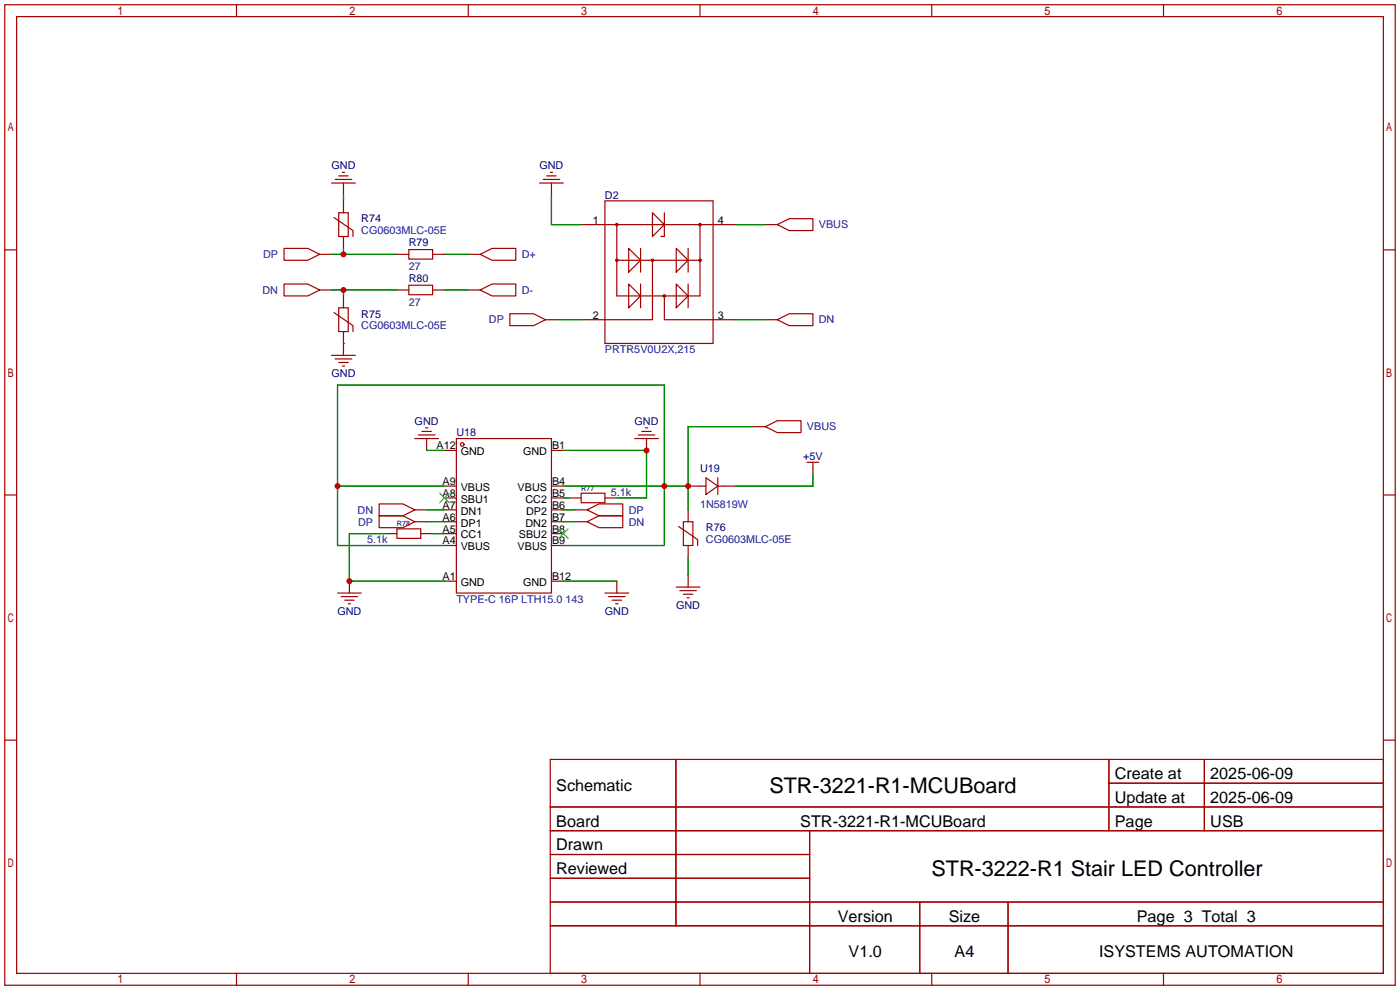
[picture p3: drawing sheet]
<svg xmlns="http://www.w3.org/2000/svg" width="299mm" height="212mm" viewBox="0 0 299 212" stroke-linecap="round" stroke-linejoin="round" font-family="sans-serif">
<g fill="none" stroke="#a10000" stroke-width=".25">
<path d="M1 1h297.2v209.6h-297.2zM3.6 3.6h292.1v204.4h-292.1zM50.5 1v2.6M100.1 1v2.6M149.6 1v2.6M199.1 1v2.6M248.7 1v2.6M70.9 39.1h5M71.6 38.4h3.6M72.4 37.6h2M73.2 36.8h.5M73.4 39.1v2.6"/>
<path d="M115.3 39.1h5.1M116.1 38.4h3.5M116.8 37.6h2.1M117.6 36.8h.5M117.9 39.1v2.6M1 53.4h2.6M60.7 53.1h5.1l2.5 1.3-2.5 1.2h-5.1zM68.3 54.4h2.6M71.4 46.5l4 2.8v1.2M72.4 45.5h2v5h-2zM73.4 42.9v2.6M73.4 50.5v2.6"/>
<path d="M84.8 54.4h2.6M87.4 53.3h5.1v2.1h-5.1zM92.5 54.4h2.5M100.1 54.4h2.5M102.6 54.4l2.6-1.3h5v2.5h-5zM124.2 48h33M129.3 42.9h23.1v30.5h-23.1zM131.8 48v15.2h17.8v-15.2M131.8 55.6h17.8M134.4 53.1l2.5 2.5-2.5 2.6zM136.9 53.1v5.1M139.4 45.5l2.6 2.5-2.6 2.5z"/>
<path d="M139.4 55.6v12.7h-15.2M142 45.5v5h-.8M144.5 53.1l2.6 2.5-2.6 2.6zM147.1 53.1v5.1M163.6 48h2.5M166.1 48l2.6-1.3h5v2.6h-5zM295.7 53.4h2.5M60.7 60.7h5.1l2.5 1.3-2.5 1.2h-5.1zM68.3 62h2.6M70.9 75.9h5M71.4 66.8l4 2.8v1.3M71.6 76.7h3.6"/>
<path d="M72.4 65.8h2v5.1h-2zM72.4 77.5h2M73.2 78.2h.5M73.4 63.2v2.6M73.4 70.9v5M84.8 62h2.6M87.4 61h5.1v2h-5.1zM92.5 62h2.5M100.1 62h2.5M102.6 62l2.6-1.3h5v2.5h-5zM109 67.1h5l2.6 1.2-2.6 1.3h-5zM116.6 68.3h2.5"/>
<path d="M134.4 60.7l2.5 2.5-2.5 2.6zM136.9 60.7v5.1M142 63.2v5.1h15.2M144.5 60.7l2.6 2.5-2.6 2.6zM147.1 60.7v5.1M163.6 68.3h2.5M166.1 68.3l2.6-1.2h5v2.5h-5zM88.6 93.7h5.1M89.4 93h3.6M90.2 92.2h2M90.9 91.4h.5M91.2 93.7v2.6"/>
<path d="M95 96.3h2.5M97.5 93.7h20.4v33h-20.4zM117.9 96.3h2.5M135.6 93.7h5.1M136.4 93h3.6M137.2 92.2h2M137.9 91.4h.5M138.2 93.7v2.6M161 91.2h2.6M163.6 91.2l2.5-1.3h5.1v2.6h-5.1zM172.5 98.8h2.5M173.7 98.8v2.5"/>
<path d="M1 105.8h2.6M81 107.7h5.1l2.5 1.3-2.5 1.2h-5.1zM81 110.2h5.1l2.5 1.3-2.5 1.3h-5.1zM82.3 114h2.5M84.8 113h5.1v2.1h-5.1zM88.6 109h2.6M88.6 111.5h2.6M89.9 114h2.6M95 103.9h2.5M95 106.4h2.5M95 109h2.5M95 111.5h2.5"/>
<path d="M95 114h2.5M95 116.6h2.5M117.9 103.9h2.5M117.9 106.4h2.5M117.9 109h2.5M117.9 111.5h2.5M117.9 114h2.5M117.9 116.6h2.5M121.7 106.4h2.5M122.9 109h2.6M122.9 111.5h2.6M124.2 105.4h5.1v2h-5.1z"/>
<path d="M125.5 109l2.5-1.3h5.1v2.5h-5.1zM125.5 111.5l2.5-1.3h5.1v2.6h-5.1zM129.3 106.4h2.5M145 112.5l4.1 2.8v1.3M146 111.5h2.1v5.1h-2.1zM147.1 103.9h3.8M147.1 109v2.5M147.1 116.6v2.5M150.9 102.1l2.5 1.8-2.5 1.8zM153.4 103.9h3.8M153.4 102.1v3.6M295.7 105.8h2.5"/>
<path d="M72.1 126.7h5.1M72.9 127.5h3.6M73.7 128.3h2M74.4 129h.5M74.7 124.2v2.5M95 124.2h2.5M117.9 124.2h2.5M129.3 126.7h5.1M130 127.5h3.6M130.8 128.3h2M131.6 129h.5M131.8 124.2v2.5"/>
<path d="M144.5 125.5h5.1M145.3 126.2h3.5M146 127h2.1M146.8 127.8h.5M147.1 122.9v2.6M1 158.2h2.6M295.7 158.2h2.5M117.6 162.3h178.1v45.7h-178.1zM117.6 172.5h178.1M117.6 177.5h178.1M144.5 162.3v35.6M173 177.5v30.5"/>
<path d="M237 162.3v15.2M237 167.4h58.7M257.4 162.3v15.2M117.6 182.6h55.4M117.6 192.8h178.1M117.6 187.7h55.4M117.6 197.9h178.1M196.6 192.8v15.2M215.4 192.8v15.2M50.5 208v2.6M100.1 208v2.6M149.6 208v2.6"/>
<path d="M199.1 208v2.6M248.7 208v2.6"/>
<circle cx="131.8" cy="48" r=".25"/>
<circle cx="131.8" cy="55.6" r=".25"/>
<circle cx="139.4" cy="55.6" r=".25"/>
<circle cx="149.6" cy="55.6" r=".25"/>
<circle cx="149.6" cy="48" r=".25"/>
<circle cx="142" cy="63.2" r=".25"/>
<circle cx="98.8" cy="95" r=".38"/>
</g>
<path d="M94 105.4l2 2M96 105.4l-2 2M119.4 113l2 2.1M121.4 113l-2 2.1" fill="none" stroke="#3c3" stroke-width=".25"/>
<g fill="none" stroke="#008700" stroke-width=".25">
<path d="M70.9 54.4h13.9M73.4 41.7v1.2M73.4 53.1v1.3M95 54.4h5.1M117.9 41.7v6.3h6.3M157.2 48h6.4M70.9 62h13.9M73.4 73.4h.1M73.4 62v1.2M95 62h5.1M119.1 68.3h5.1M157.2 68.3h6.4"/>
<path d="M91.2 96.3h3.8M120.4 96.3h17.8v10.1h-6.4M161 91.2h-13.9v17.8M72.1 103.9h22.9M82.3 114h-7.6v10.2h20.3M91.2 109h3.8M91.2 111.5h3.8M92.5 114h2.5M95 116.6h-22.9v-34.3h69.9v34.3h-21.6M120.4 103.9h26.7M120.4 106.4h1.3M120.4 109h2.5"/>
<path d="M120.4 111.5h2.5M147.1 119.1v3.8M173.7 101.3v2.6h-16.5M120.4 124.2h11.4"/>
</g>
<g fill="#c00">
<circle cx="147.1" cy="103.9" r=".63"/>
<circle cx="142" cy="103.9" r=".63"/>
<circle cx="72.1" cy="103.9" r=".63"/>
<circle cx="74.7" cy="124.2" r=".63"/>
<circle cx="138.2" cy="96.3" r=".63"/>
<circle cx="73.4" cy="54.4" r=".63"/>
<circle cx="73.4" cy="62" r=".63"/>
</g>
<g font-size="4.6">
<text x="164.4" y="169.4">STR-3221-R1-MCUBoard</text>
<text x="199.1" y="187.2">STR-3222-R1 Stair LED Controller</text>
</g>
<g font-size="3.5">
<text x="238.3" y="166.5">Create at</text>
<text x="258.7" y="166.5">2025-06-09</text>
<text x="118.9" y="169.1">Schematic</text>
<text x="238.3" y="171.6">Update at</text>
<text x="258.7" y="171.6">2025-06-09</text>
<text x="118.9" y="176.7">Board</text>
<text x="171" y="176.7">STR-3221-R1-MCUBoard</text>
<text x="238.3" y="176.7">Page</text>
<text x="258.7" y="176.7">USB</text>
<text x="118.9" y="181.8">Drawn</text>
<text x="118.9" y="186.8">Reviewed</text>
<text x="179.1" y="197">Version</text>
<text x="202.8" y="197">Size</text>
<text x="243" y="197">Page 3 Total 3</text>
<text x="181.4" y="204.6">V1.0</text>
<text x="204" y="204.6">A4</text>
<text x="234.9" y="204.6">ISYSTEMS AUTOMATION</text>
</g>
<g font-size="2.3" fill="#000080">
<text x="70.8" y="36.1">GND</text>
<text x="115.3" y="36.1">GND</text>
<text x="77.2" y="47.5">R74</text>
<text x="129.3" y="42.5">D2</text>
<text x="87.4" y="52.6">R79</text>
<text x="87.4" y="60.2">R80</text>
<text x="77.2" y="67.9">R75</text>
<text x="70.8" y="80.6">GND</text>
<text x="88.6" y="90.7">GND</text>
<text x="97.5" y="93.3">U18</text>
<text x="135.6" y="90.7">GND</text>
<text x="149.6" y="100.9">U19</text>
<text x="171.7" y="98.3">+5V</text>
<text x="150.9" y="113.6">R76</text>
<text x="72.1" y="131.4">GND</text>
<text x="129.3" y="131.4">GND</text>
<text x="144.5" y="130.1">GND</text>
</g>
<g font-size="2.3">
<text x="126.7" y="47.8">1</text>
<text x="153.4" y="47.8">4</text>
<text x="126.7" y="68.1">2</text>
<text x="153.4" y="68.1">3</text>
<text x="93.3" y="96">A12</text>
<text x="98.5" y="97.3">GND</text>
<text x="111.8" y="97.3">GND</text>
<text x="118" y="96">B1</text>
<text x="94.6" y="103.7">A9</text>
<text x="94.6" y="106.2">A8</text>
<text x="98.5" y="104.9">VBUS</text>
<text x="98.5" y="107.5">SBU1</text>
<text x="110.6" y="104.9">VBUS</text>
<text x="112.3" y="107.5">CC2</text>
<text x="118" y="106.2">B5</text>
<text x="118" y="103.7">B4</text>
<text x="94.6" y="108.7">A7</text>
<text x="94.6" y="111.3">A6</text>
<text x="94.6" y="113.8">A5</text>
<text x="98.5" y="110">DN1</text>
<text x="98.5" y="112.5">DP1</text>
<text x="112.3" y="112.5">DN2</text>
<text x="112.4" y="110">DP2</text>
<text x="118" y="113.8">B8</text>
<text x="118" y="111.3">B7</text>
<text x="118" y="108.7">B6</text>
<text x="94.6" y="116.4">A4</text>
<text x="98.5" y="115.1">CC1</text>
<text x="98.5" y="117.6">VBUS</text>
<text x="110.6" y="117.6">VBUS</text>
<text x="110.9" y="115.1">SBU2</text>
<text x="118" y="116.4">B9</text>
<text x="94.6" y="124">A1</text>
<text x="98.5" y="125.2">GND</text>
<text x="111.8" y="125.2">GND</text>
<text x="118" y="124">B12</text>
</g>
<g font-size="2.3" fill="#00f">
<text x="77.2" y="50.1">CG0603MLC-05E</text>
<text x="175" y="48.8">VBUS</text>
<text x="56.2" y="55.2">DP</text>
<text x="87.4" y="57.7">27</text>
<text x="111.5" y="55.2">D+</text>
<text x="56.1" y="62.8">DN</text>
<text x="87.4" y="65.3">27</text>
<text x="111.5" y="62.8">D-</text>
<text x="77.2" y="70.4">CG0603MLC-05E</text>
<text x="104.5" y="69.1">DP</text>
<text x="175" y="69.1">DN</text>
<text x="129.3" y="75.5">PRTR5V0U2X,215</text>
<text x="172.5" y="92">VBUS</text>
<text x="130.6" y="106">5.1k</text>
<text x="76.4" y="109.8">DN</text>
<text x="76.5" y="112.3">DP</text>
<text x="134.4" y="109.8">DP</text>
<text x="134.4" y="112.3">DN</text>
<text x="149.6" y="108.5">1N5819W</text>
<text x="78.5" y="116.1">5.1k</text>
<text x="150.9" y="116.1">CG0603MLC-05E</text>
<text x="97.5" y="128.8">TYPE-C 16P LTH15.0 143</text>
</g>
<g font-size="1.6" fill="#000080">
<text x="124.2" y="104.8">R77</text>
<text x="84.8" y="112.5">R78</text>
</g>
</svg>
